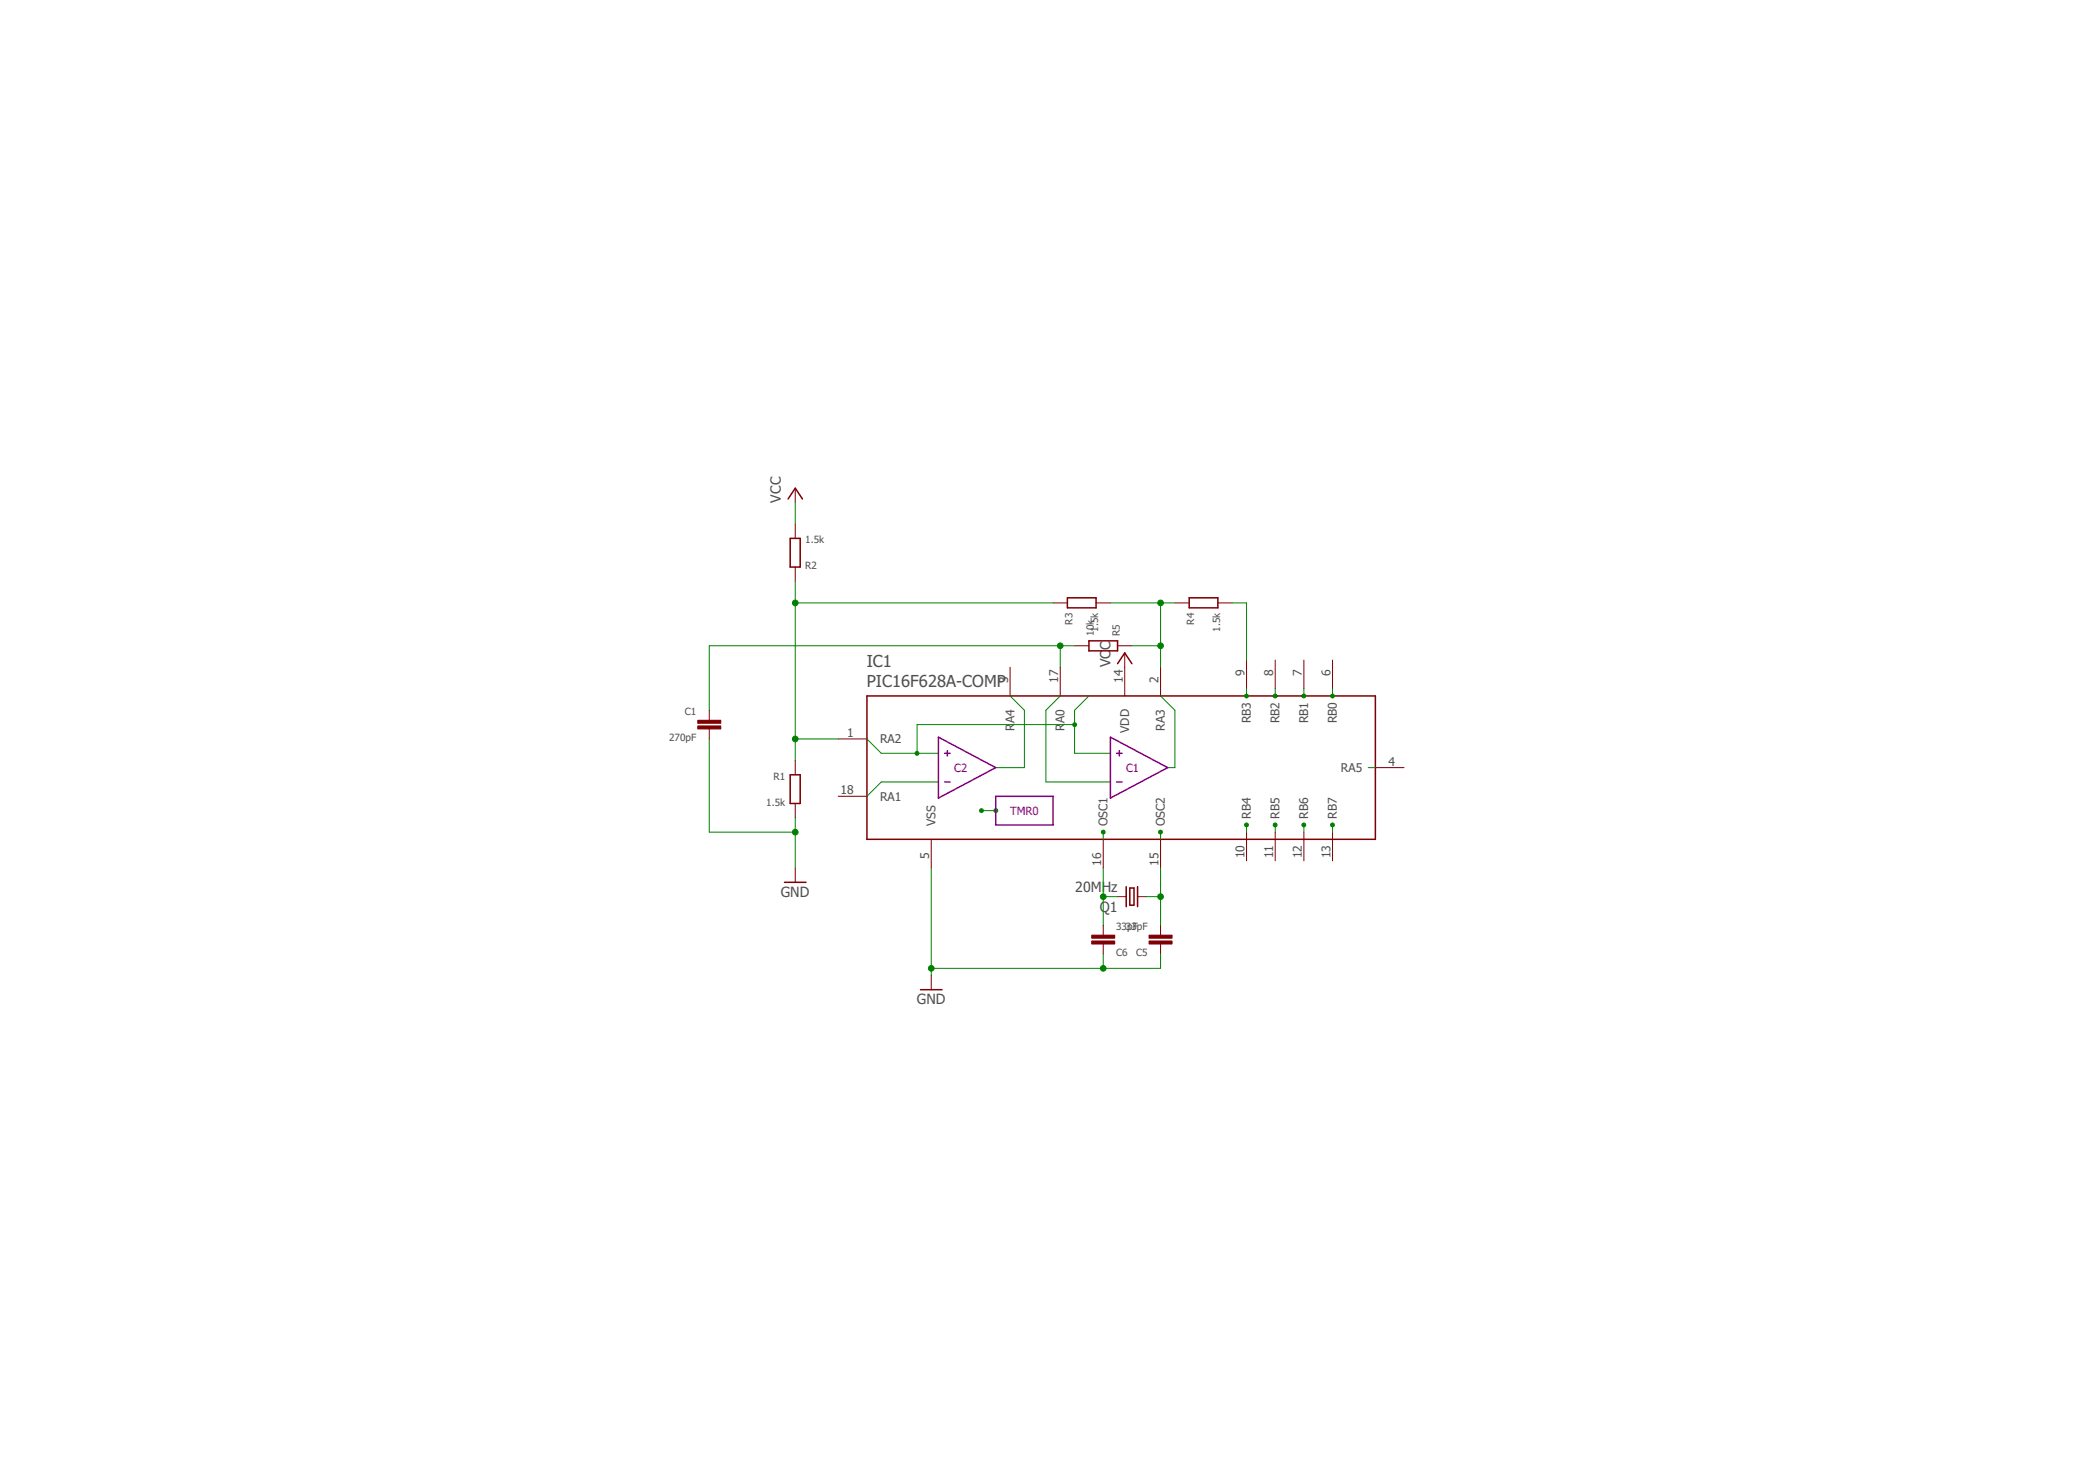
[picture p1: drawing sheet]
<svg xmlns="http://www.w3.org/2000/svg" width="297mm" height="210mm" viewBox="0 0 297 210" stroke-linecap="round" stroke-linejoin="round" font-family="sans-serif">
<g fill="none" stroke="#800000" stroke-width=".14">
<path d="M112.8 69.2v2M112.8 74.3v2M112.8 80.4v2M143.2 94.6v4M149.3 85.4h2M150.3 94.6v4M152.4 91.5h2M155.4 85.4h2M158.5 91.5h2M159.5 92.5v6.1M164.5 94.6v4M166.6 85.4h2"/>
<path d="M172.7 85.4h2M176.7 93.6v4M180.8 93.6v4M184.9 93.6v4M188.9 93.6v4M100.6 100.7v1.4M100.6 103.3v1.4M112.8 107.8v2M112.8 113.9v2M118.9 112.9h4M118.9 104.7h4M132 119v4"/>
<path d="M156.4 119v4M164.5 119v4M176.7 117.9v4.1M180.8 117.9v4.1M184.9 117.9v4.1M188.9 117.9v4.1M195 108.8h4.1M112.8 123v2.1M132 138.2v2.1M156.4 131.1v1.5M156.4 133.8v1.4M158.5 127.1h1.2"/>
<path d="M161.3 127.1h1.2M164.5 131.1v1.5M164.5 133.8v1.4"/>
</g>
<g fill="none" stroke="#800000" stroke-width=".21">
<path d="M111.7 70.7l1.1-1.5 1 1.5M112 76.3h1.5v4.1h-1.5zM122.9 98.6h72.1v20.4h-72.1zM151.3 84.7h4.1v1.4h-4.1zM154.4 90.8h4.1v1.4h-4.1zM158.5 94.1l1-1.6 1 1.6M168.6 84.7h4.1v1.4h-4.1zM112 109.8h1.5v4.1h-1.5zM111.2 125.1h3.1M159.7 125.7v2.8M160.2 125.9h.6v2.4h-.6zM161.3 125.7v2.8"/>
<path d="M130.5 140.3h3.1"/>
</g>
<g fill="#800000" stroke="#800000" stroke-width=".14">
<path d="M98.9 102.9h3.3v.4h-3.3z"/>
<path d="M98.9 102.1h3.3v.4h-3.3z"/>
<path d="M162.9 132.5h3.3v.5h-3.3z"/>
<path d="M162.9 133.4h3.3v.4h-3.3z"/>
<path d="M154.8 132.5h3.3v.5h-3.3z"/>
<path d="M154.8 133.4h3.3v.4h-3.3z"/>
</g>
<g fill="none" stroke="#008000" stroke-width=".14">
<path d="M112.8 71.2v3.1M112.8 85.4h36.5M112.8 82.4v25.4M143.2 98.6l2 2.1v8.1h-4M150.3 98.6l-2 2.1v10.1h9.1M150.3 91.5v3.1M152.4 91.5h-51.8v9.2M154.4 98.6l-2 2.1v6.1h5M157.4 85.4h9.2M160.5 91.5h4M164.5 98.6l2.1 2.1v8.1h-1M164.5 85.4v9.2"/>
<path d="M174.7 85.4h2v8.2M176.7 97.6v1M180.8 97.6v1M184.9 97.6v1M188.9 97.6v1M100.6 104.7v13.2h12.2M112.8 115.9v7.1M112.8 104.7h6.1M122.9 104.7l2 2.1h8.2M133.1 110.8h-8.2l-2 2.1M139.1 114.9h2.1M152.4 102.7h-22.4v4.1"/>
<path d="M156.4 117.9v1.1M164.5 117.9v1.1M176.7 116.9v1M180.8 116.9v1M184.9 116.9v1M188.9 116.9v1M194 108.8h1M132 123v15.2M156.4 123v8.1M156.4 135.2v2M156.4 127.1h2.1M162.5 127.1h2"/>
<path d="M164.5 123v8.1M164.5 135.2v2h-32.5"/>
</g>
<g fill="#008000" stroke="#008000" stroke-width=".14">
<path d="M139 114.7h.4v.2v.2l-.3 .1-.1-.1-.1-.2z" fill-rule="evenodd"/>
<path d="M141 114.7h.4l.1 .2-.1 .2-.2 .1-.2-.1-.1-.2z" fill-rule="evenodd"/>
<circle cx="156.4" cy="117.9" r=".29"/>
<circle cx="164.5" cy="117.9" r=".29"/>
<circle cx="180.8" cy="98.6" r=".29"/>
<circle cx="176.7" cy="98.6" r=".29"/>
<circle cx="176.7" cy="116.9" r=".29"/>
<circle cx="184.9" cy="116.9" r=".29"/>
<circle cx="188.9" cy="116.9" r=".29"/>
<circle cx="180.8" cy="116.9" r=".29"/>
<circle cx="184.9" cy="98.6" r=".29"/>
<circle cx="188.9" cy="98.6" r=".29"/>
<circle cx="130" cy="106.8" r=".29"/>
<circle cx="152.4" cy="102.7" r=".29"/>
<circle cx="164.5" cy="85.4" r=".4"/>
<circle cx="164.5" cy="91.5" r=".4"/>
<circle cx="112.8" cy="117.9" r=".4"/>
<circle cx="156.4" cy="137.2" r=".4"/>
<circle cx="132" cy="137.2" r=".4"/>
<circle cx="112.8" cy="104.7" r=".4"/>
<circle cx="112.8" cy="85.4" r=".4"/>
<circle cx="150.3" cy="91.5" r=".4"/>
<circle cx="156.4" cy="127.1" r=".4"/>
<circle cx="164.5" cy="127.1" r=".4"/>
</g>
<path d="M133.1 104.5l8.1 4.3-8.1 4.3zM133.9 106.8h.8M133.9 110.8h.8M134.3 106.4v.7M141.2 112.9h8.1v4h-8.1zM157.4 104.5l8.2 4.3-8.2 4.3zM158.3 106.8h.8M158.3 110.8h.8M158.7 106.4v.7" fill="none" stroke="#800080" stroke-width=".21"/>
<g font-size="2.3" fill="#505050">
<text x="122.9" y="94.6">IC1</text>
<text x="122.9" y="97.4">PIC16F628A-COMP</text>
</g>
<g font-size="2" fill="#505050">
<text x="110.7" y="71.2" transform="rotate(-90 110.7 71.2)">VCC</text>
<text x="157.4" y="94.6" transform="rotate(-90 157.4 94.6)">VC</text>
<text x="157.4" y="92.2" transform="rotate(-90 157.4 92.2)">C</text>
<text x="110.7" y="127.1">GND</text>
<text x="152.5" y="126.5">20MHz</text>
<text x="155.9" y="129.3">Q1</text>
<text x="130" y="142.3">GND</text>
</g>
<g font-size="1.7" fill="#505050">
<text x="176.5" y="95.8" transform="rotate(-90 176.5 95.8)">9</text>
<text x="180.5" y="95.8" transform="rotate(-90 180.5 95.8)">8</text>
<text x="184.6" y="95.8" transform="rotate(-90 184.6 95.8)">7</text>
<text x="188.6" y="95.8" transform="rotate(-90 188.6 95.8)">6</text>
<text x="142.9" y="96.8" transform="rotate(-90 142.9 96.8)">3</text>
<text x="150" y="96.8" transform="rotate(-90 150 96.8)">17</text>
<text x="159.2" y="96.8" transform="rotate(-90 159.2 96.8)">14</text>
<text x="164.3" y="96.8" transform="rotate(-90 164.3 96.8)">2</text>
<text x="120.1" y="104.5">1</text>
<text x="124.8" y="105.3">RA2</text>
<text x="143.8" y="103.5" transform="rotate(-90 143.8 103.5)">R</text>
<text x="143.8" y="102.5" transform="rotate(-90 143.8 102.5)">A4</text>
<text x="150.9" y="103.5" transform="rotate(-90 150.9 103.5)">R</text>
<text x="150.9" y="102.5" transform="rotate(-90 150.9 102.5)">A0</text>
<text x="160.1" y="103.9" transform="rotate(-90 160.1 103.9)">VDD</text>
<text x="165.2" y="103.5" transform="rotate(-90 165.2 103.5)">RA3</text>
<text x="177.4" y="102.5" transform="rotate(-90 177.4 102.5)">RB3</text>
<text x="181.4" y="102.5" transform="rotate(-90 181.4 102.5)">RB2</text>
<text x="185.5" y="102.5" transform="rotate(-90 185.5 102.5)">RB1</text>
<text x="189.5" y="102.5" transform="rotate(-90 189.5 102.5)">RB0</text>
<text x="119.2" y="112.6">18</text>
<text x="124.8" y="113.5">RA1</text>
<text x="190.1" y="109.4">RA5</text>
<text x="196.9" y="108.5">4</text>
<text x="132.7" y="117.1" transform="rotate(-90 132.7 117.1)">VSS</text>
<text x="157" y="117.1" transform="rotate(-90 157 117.1)">OSC1</text>
<text x="165.2" y="117.1" transform="rotate(-90 165.2 117.1)">OSC2</text>
<text x="177.3" y="116.1" transform="rotate(-90 177.3 116.1)">RB4</text>
<text x="181.4" y="116.1" transform="rotate(-90 181.4 116.1)">RB5</text>
<text x="185.5" y="116.1" transform="rotate(-90 185.5 116.1)">RB6</text>
<text x="189.5" y="116.1" transform="rotate(-90 189.5 116.1)">RB7</text>
<text x="131.8" y="121.8" transform="rotate(-90 131.8 121.8)">5</text>
<text x="156.1" y="122.7" transform="rotate(-90 156.1 122.7)">16</text>
<text x="164.3" y="122.7" transform="rotate(-90 164.3 122.7)">15</text>
<text x="176.5" y="121.7" transform="rotate(-90 176.5 121.7)">10</text>
<text x="180.5" y="121.7" transform="rotate(-90 180.5 121.7)">11</text>
<text x="184.6" y="121.7" transform="rotate(-90 184.6 121.7)">12</text>
<text x="188.6" y="121.7" transform="rotate(-90 188.6 121.7)">13</text>
</g>
<g font-size="1.6" fill="#800080">
<text x="135.3" y="109.4">C2</text>
<text x="159.7" y="109.4">C1</text>
<text x="143.2" y="115.5">TMR0</text>
</g>
<g font-size="1.4" fill="#505050">
<text x="114.2" y="77">1.5k</text>
<text x="114.2" y="80.7">R2</text>
<text x="152.1" y="88.5" transform="rotate(-90 152.1 88.5)">R3</text>
<text x="155.7" y="89.6" transform="rotate(-90 155.7 89.6)">1.5k</text>
<text x="169.3" y="88.5" transform="rotate(-90 169.3 88.5)">R4</text>
<text x="173" y="89.6" transform="rotate(-90 173 89.6)">1.5k</text>
<text x="155.1" y="90.1" transform="rotate(-90 155.1 90.1)">10k</text>
<text x="158.8" y="90.1" transform="rotate(-90 158.8 90.1)">R5</text>
<text x="97.1" y="101.4">C1</text>
<text x="94.9" y="105">270pF</text>
<text x="109.7" y="110.5">R1</text>
<text x="108.6" y="114.2">1.5k</text>
<text x="158.3" y="131.9">333p3FpF</text>
<text x="158.3" y="135.5">C6</text>
<text x="161.1" y="135.5">C5</text>
</g>
</svg>
